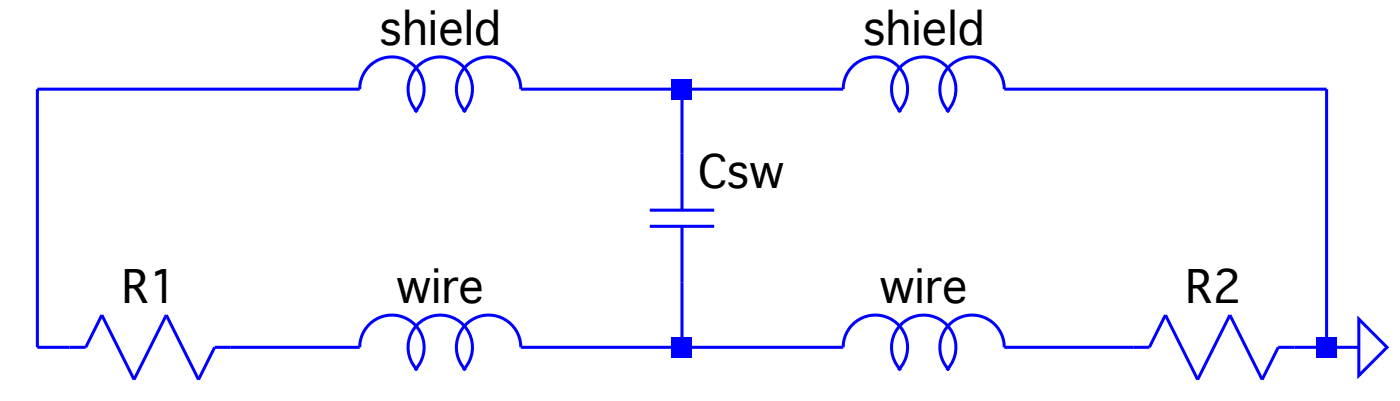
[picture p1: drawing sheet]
Version 4
SHEET 1 880 680
WIRE -160 32 -320 32
WIRE 0 32 -80 32
WIRE 80 32 0 32
WIRE 320 32 160 32
WIRE 0 64 0 32
WIRE -320 160 -320 32
WIRE -304 160 -320 160
WIRE -160 160 -224 160
WIRE 0 160 0 128
WIRE 0 160 -80 160
WIRE 80 160 0 160
WIRE 224 160 160 160
WIRE 320 160 320 32
WIRE 320 160 304 160
WIRE 336 160 320 160
FLAG 336 160 0
SYMBOL cap -16 64 R0
SYMATTR InstName Csw
SYMATTR Value ""
SYMBOL ind -176 48 R270
WINDOW 0 32 56 VTop 2
WINDOW 3 5 56 VBottom 2
SYMATTR InstName shield
SYMATTR Value ""
SYMBOL res -208 144 R90
WINDOW 0 0 56 VBottom 2
WINDOW 3 32 56 VTop 2
SYMATTR InstName R1
SYMATTR Value ""
SYMBOL ind 64 48 R270
WINDOW 0 32 56 VTop 2
WINDOW 3 5 56 VBottom 2
SYMATTR InstName shield
SYMATTR Value ""
SYMBOL ind -176 176 R270
WINDOW 0 32 56 VTop 2
WINDOW 3 5 56 VBottom 2
SYMATTR InstName wire
SYMATTR Value ""
SYMBOL ind 64 176 R270
WINDOW 0 32 56 VTop 2
WINDOW 3 5 56 VBottom 2
SYMATTR InstName wire
SYMATTR Value ""
SYMBOL res 320 144 R90
WINDOW 0 0 56 VBottom 2
WINDOW 3 32 56 VTop 2
SYMATTR InstName R2
SYMATTR Value ""
